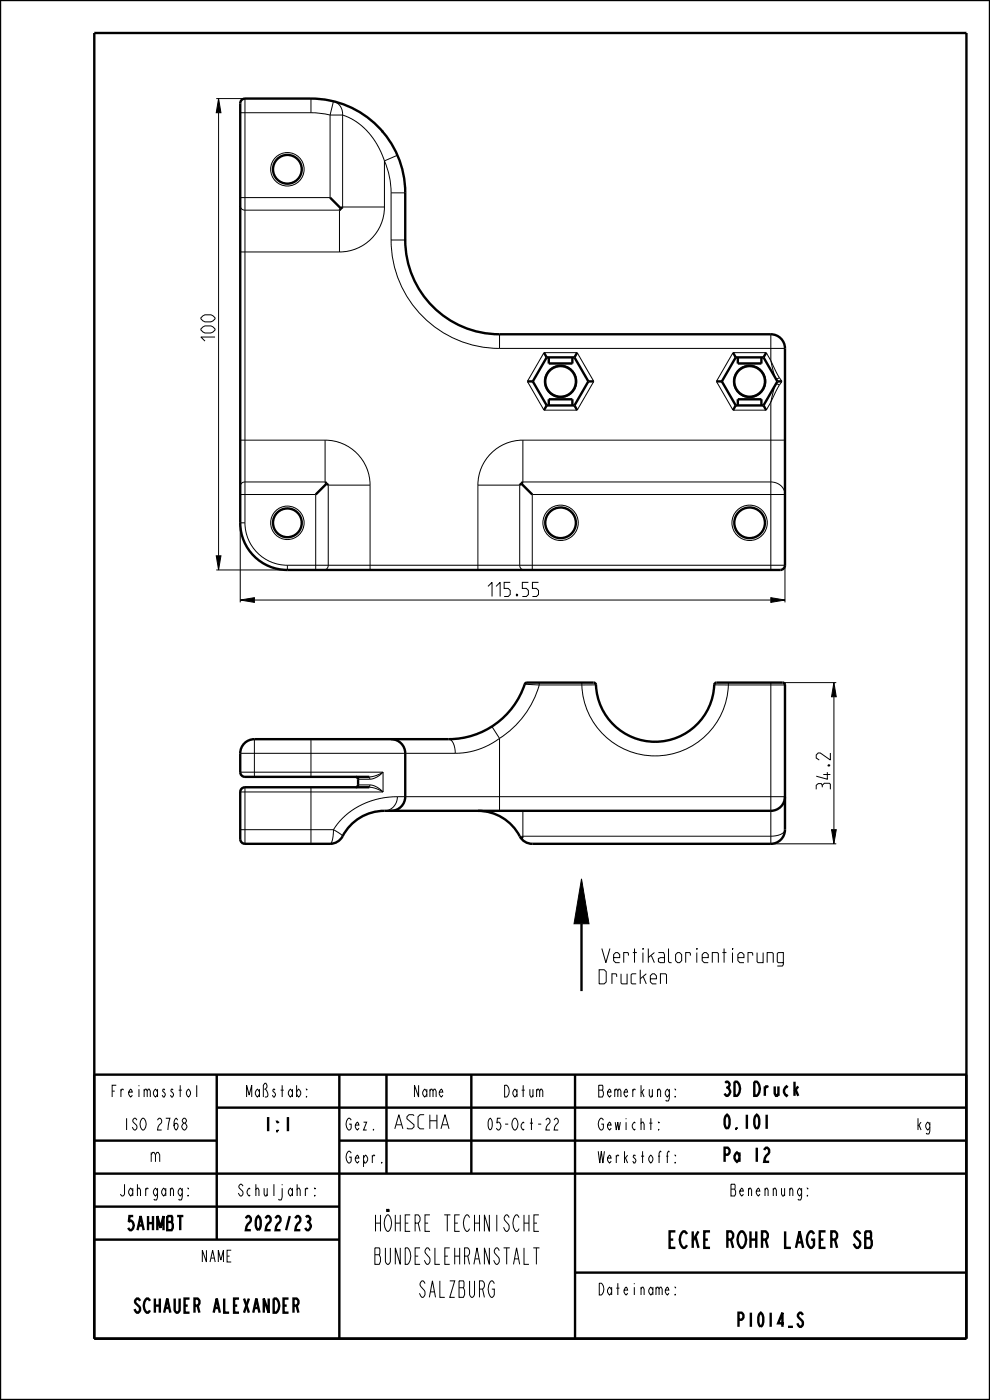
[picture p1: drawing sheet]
<svg xmlns="http://www.w3.org/2000/svg" width="210mm" height="297mm" viewBox="0 0 210 297" stroke-linecap="round" stroke-linejoin="round" font-family="sans-serif">
<path d="M46.4 20.9l.5 3h-1zM45.9 117.9h1l-.5 3zM51 127.3l3-.5v1zM163.5 126.8l3 .5-3 .5zM176.9 144.8l.5 3h-1zM176.4 176h1l-.5 3zM123.4 186.4l1.5 9.6h-3.1z" fill="#000"/>
<g fill="none" stroke="#000" stroke-width=".21">
<path d="M45.9 20.9h6.1v90M46.4 20.9l.5 3h-1zM46.4 23.9v94M51 23.9h15M66 23.9l2.3 .2 1.7 .3M66 20.9v3M70 24.4l.7-2.9a2.75 2.75 0 0 1 2 2.9M70 24.4v17.5h-19M70 24.4h2.7M72.7 24.4a14.5 14.5 0 0 1 8.8 9.7M72.7 24.4v19.5h8.8M81.5 34.1a17 17 0 0 1 1.5 6.8"/>
<path d="M81.5 34.1v9.8M84.3 32.9l-2.8 1.2M51 43.7l.2 .6 .7 .3h20.1v8.9M51 53.5h21M81.5 43.9a9.5 9.5 0 0 1-9.5 9.6M83 50.9a23 23 0 0 0 23 23M83 40.9v10M83 50.9h3M83 40.9h3M106 70.9v3M106 73.9h60.5M115.4 74.8h7l3.6 6.1-3.6 6.1h-7l-3.5-6.1z"/>
<path d="M116.4 77.1h5M156.5 77.1h5M163.5 76.5l1.8 3.6M163.5 76.5a11.3 11.3 0 0 0 1.2 3.9l.6-.3M163.5 76.5l-1-1.7h-7l-3.5 6.1 3.5 6.1h7l1-1.7M163.5 70.9v5.6M51 93.4h18M69 93.4v8.8h-17.1l-.7 .4-.2 .5M69 93.4a9.5 9.5 0 0 1 9.5 9.5M110.9 93.4a9.5 9.5 0 0 0-9.5 9.5M110.9 93.4h55.6M110.9 93.4v8.8h52.6a2.85 2.85 0 0 1 3 2.7h-53.6v16"/>
<path d="M116.4 84.8h5M156.5 84.8h5M163.5 85.3v35.6M165.3 81.7l-1.8 3.6M165.3 81.7l-.6-.3a9.3 9.3 0 0 0-1.2 3.9M165.3 80.1l.6 .8-.6 .8M45.9 117.9h1l-.5 3zM51 104.9h16v16M52 110.9a9 9 0 0 0 9 9M52 110.9h-1v16.9M61 119.9v1h-15.1M61 119.9h105.5v7.9"/>
<path d="M78.5 102.9h-8.9v17.1l-.3 .7-.6 .2M78.5 102.9v18M101.4 102.9h8.8v17.1l.3 .7 .6 .2M101.4 102.9v18M51 127.3l3-.5v1zM54 127.3h109.5M163.5 126.8l3 .5-3 .5zM51 159.8h45.6M54 156.8v8M66 156.8v8M95.2 156.8a2.47 2.47 0 0 1 1.4 2.7v.3M104.3 154.1l1.7 2.5"/>
<path d="M106 156.6a15.8 15.8 0 0 1-9.4 3.2M106 156.6v15.4M111.3 145.2l3.1 .1M114.4 145.3a20 20 0 0 1-8.4 11.3M114.4 144.8v.5M114.4 145.3h9M123.4 145.3a15.5 15.5 0 0 0 15.6 15.1 15.5 15.5 0 0 0 15.5-15.1M123.4 144.8v.5M126.4 145.3h-3M151.5 145.3h3M154.5 145.3h12M154.5 144.8v.5"/>
<path d="M163.5 144.8v34.2h13.9M166 144.8h11.4M176.9 144.8l.5 3h-1zM176.9 147.8v28.2M51 176h19.7M51 168h30.3M51 163.8h30.3M52 167v12M66 167v12M70.7 176l1.5 .9 .5 .5M70.7 176a3.7 3.7 0 0 1-.7 3M76 166.5h2.4"/>
<path d="M76 165.3h2.4M78.4 166.5a4.5 4.5 0 0 1 2.9 1.5M78.4 166.5v.5l1.3 .3 1.6 .7M81.3 163.8l-.7 .6a3.9 3.9 0 0 1-2.2 .9M81.3 163.8v4.2M81.3 163.8l-1.5 .7-1.4 .3v.5M84.3 169a2.88 2.88 0 0 1-2.8 3M84.3 169a15.9 15.9 0 0 0-13.6 7M84.3 169h82.2M110.9 172v5.4h52.6l1.7-.2a1.58 1.58 0 0 0 1.3-1.2M176.4 176h1l-.5 3zM123.4 186.4l1.5 9.6h-3.1z"/>
<circle cx="61" cy="35.9" r="3.6"/>
<circle cx="118.9" cy="80.9" r="3.5"/>
<circle cx="159" cy="80.9" r="3.5"/>
<circle cx="61" cy="110.9" r="3.6"/>
<circle cx="118.9" cy="110.9" r="3.8"/>
<circle cx="159" cy="110.9" r="3.8"/>
</g>
<g fill="none" stroke="#000" stroke-width=".51">
<path d="M0 0h210v297h-210zM20 7h185v277h-185zM51.3 21.2l.7-.3h14a20 20 0 0 1 20 20v10a20 20 0 0 0 20 20h57.5a3 3 0 0 1 3 3v46a1 1 0 0 1-1 1h-104.5a10 10 0 0 1-10-10v-89zM81 27.7l.3 .3M70 41.9l2.3 2.3M72.3 44.2l-.3 .4M72.7 43.9l-.4 .3M115.4 74.8l.6 1M116 75.8h5.9M116 75.8l-3 5.1M116.4 75.8v1.3h5v-1.3M121.9 75.8l2.9 5.1"/>
<path d="M122.4 74.8l-.5 1M155.5 74.8l.6 1M156.1 75.8h5.9M156.1 75.8l-3 5.1M156.5 75.8v1.3h5v-1.3M162 75.8l2.9 5.1M162.5 74.8l-.5 1M111.9 80.9h1.1M113 80.9l3 5.1M116 86h5.9M116 86l-.6 1M116.4 86v-1.3h5v1.3"/>
<path d="M121.9 86l.5 1M124.8 80.9h1.2M124.8 80.9l-2.9 5.1M152 80.9h1.1M153.1 80.9l3 5.1M156.1 86h5.9M156.1 86l-.6 1M156.5 86v-1.3h5v1.3M162 86l.5 1M164.9 80.9l-2.9 5.1M165.9 80.9h-1M69 102.2l.2 .4"/>
<path d="M69.2 102.6l.4 .3M69.2 102.6l-2.2 2.3M110.6 102.6l-.4 .3M110.6 102.6l2.3 2.3M110.9 102.2l-.3 .4M83 156.8a3 3 0 0 1 3 3v9.2a3 3 0 0 1-3 3M75.5 164.8l.2 .1 .3 .4-.1 1.5-.4 .2M78.4 167h-26.4a1 1 0 0 0-1 1v10l.1 .5 .4 .4 .5 .1h18a3 3 0 0 0 2.7-1.6 10 10 0 0 1 8.8-5.4h82a3 3 0 0 0 3-3M78.4 164.8h-26.4a1 1 0 0 1-1-1v-4a3 3 0 0 1 3-3h41.2a17.1 17.1 0 0 0 16.2-11.8l.4-.2h14.1l.4 .2a12.6 12.6 0 0 0 12.7 12.4 12.6 12.6 0 0 0 12.6-12.4l.4-.2h14l.4 .3 .1 30.9a3 3 0 0 1-3 3h-50.6a3 3 0 0 1-2.7-1.6 10 10 0 0 0-8.8-5.4M110.9 177.4l-.3 .6M123.4 196v14.3M20 228h185v56"/>
<path d="M46 235h159M46 228v35M72 228v56M82 228v21M100 228v21M122 228v56M20 242h26M20 249h185M20 256h52M72 242h133M20 263h52M122 270h83"/>
<circle cx="61" cy="35.9" r="3.1"/>
<circle cx="118.9" cy="80.9" r="3.3"/>
<circle cx="159" cy="80.9" r="3.3"/>
<circle cx="61" cy="110.9" r="3.1"/>
<circle cx="118.9" cy="110.9" r="3.3"/>
<circle cx="159" cy="110.9" r="3.3"/>
</g>
<g font-size="4.6">
<text x="77.1" y="261.2">HÖHERE TECHNISCHE</text>
<text x="77.1" y="268.2">BUNDESLEHRANSTALT</text>
<text x="138.9" y="264.7">ECKE ROHR LAGER SB</text>
<text x="87.6" y="275.2">SALZBURG</text>
</g>
<g font-size="3.9">
<text x="45.6" y="72.4" transform="rotate(-90 45.6 72.4)">100</text>
<text x="103.5" y="126.5">115.55</text>
<text x="176.1" y="167.4" transform="rotate(-90 176.1 167.4)">34.2</text>
<text x="127.1" y="204.2">Vertikalorientierung</text>
<text x="127.1" y="208.7">Drucken</text>
<text x="153.2" y="232.5">3D Druck</text>
<text x="55.5" y="240">1:1</text>
<text x="83.2" y="239.5">ASCHA</text>
<text x="153.2" y="239.5">0.101</text>
<text x="31.6" y="246.5">m</text>
<text x="153.2" y="246.5">Pa 12</text>
<text x="26" y="261">5AHMBT</text>
<text x="50.8" y="261">2022/23</text>
<text x="26.1" y="278.5">SCHAUER ALEXANDER</text>
<text x="155.3" y="281.5">P1014_S</text>
</g>
<g font-size="3.3">
<text x="22.3" y="232.7">Freimasstol</text>
<text x="51.2" y="232.7">Maßstab:</text>
<text x="87.1" y="232.7">Name</text>
<text x="106.1" y="232.7">Datum</text>
<text x="127.1" y="232.7">Bemerkung:</text>
<text x="25.2" y="239.7">ISO 2768</text>
<text x="73.2" y="239.7">Gez.</text>
<text x="102.2" y="239.7">05-Oct-22</text>
<text x="127.1" y="239.7">Gewicht:</text>
<text x="194.2" y="239.7">kg</text>
<text x="73.2" y="246.7">Gepr.</text>
<text x="127.1" y="246.7">Werkstoff:</text>
<text x="24.2" y="253.7">Jahrgang:</text>
<text x="49.2" y="253.7">Schuljahr:</text>
<text x="153.7" y="253.7">Benennung:</text>
<text x="42.1" y="267.7">NAME</text>
<text x="127.1" y="274.7">Dateiname:</text>
</g>
</svg>
